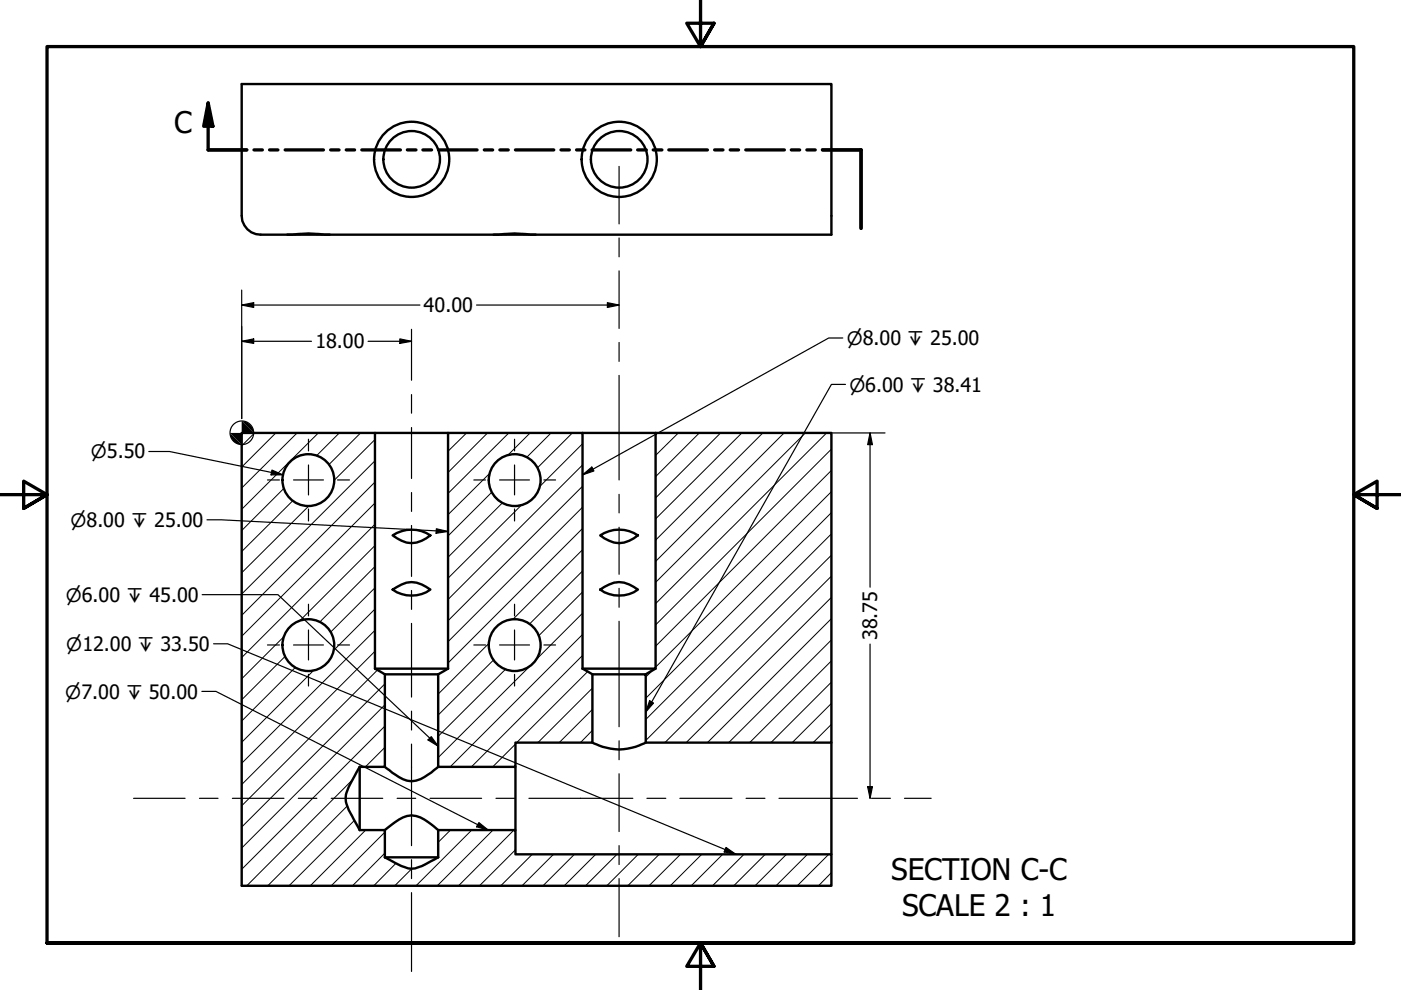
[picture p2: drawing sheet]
<svg xmlns="http://www.w3.org/2000/svg" width="297mm" height="210mm" viewBox="0 0 297 210" stroke-linecap="round" stroke-linejoin="round" font-family="sans-serif">
<!-- layer: Hatch (ANSI) -->
<g fill="none" stroke="#000" stroke-width=".21">
<path d="M54 91.8l-2.8 2.7M58.5 91.8l-7.3 7.2M63 91.8l-11.8 11.7M67.5 91.8l-16.3 16.2M71.9 91.8l-4.8 4.8M76.5 91.8l-6.7 6.7M79.5 97.7l-28.3 28.3M79.5 93.2l-8.6 8.6M98.9 91.8l-3.9 3.9M103.4 91.8l-8.4 8.4M107.9 91.8l-12.9 12.8M112.4 91.8l-4.8 4.8"/>
<path d="M116.8 91.8l-5.1 5.1M121.3 91.8l-7.4 7.4M123.5 98.6l-28.5 28.5M123.5 94.1l-9.1 9.1M139.3 91.8l-.3 .3M143.8 91.8l-4.8 4.8M148.3 91.8l-9.3 9.3M152.8 91.8l-13.8 13.8M157.3 91.8l-18.3 18.2M161.7 91.8l-22.7 22.7M166.2 91.8l-27.2 27.2M170.8 91.8l-31.8 31.7"/>
<path d="M175.3 91.8l-36.3 36.2M176.3 99.7l-37.3 37.3M176.3 95.2l-37.3 37.3M60.3 103.5l-9.1 9M62.1 106.1l-10.9 10.8M65.5 107.3l-14.3 14.1M79.5 115.7l-16 16M79.5 111.2l-28.3 28.2M79.5 106.7l-28.3 28.2M79.5 102.2l-28.3 28.3M103.9 100.3l-8.9 8.8M104.3 104.4l-9.3 9.2"/>
<path d="M106.6 106.6l-11.6 11.5M110.6 107.1l-15.6 15.5M123.5 116.6l-14.8 14.8M123.5 112l-28.5 28.6M123.5 107.5l-28.5 28.6M123.5 103.1l-28.5 28.5M176.3 104.2l-37.3 37.2M176.3 117.7l-39.4 39.3M176.3 113.2l-39.4 39.4M176.3 108.7l-39.4 39.4M60.2 135l-9 8.9M60.5 139.2l-9.3 9.2"/>
<path d="M79.5 138.1l-28.3 28.2M79.5 133.6l-28.3 28.2M79.5 129.1l-8.7 8.7M79.5 124.6l-9.4 9.4M79.5 120.1l-11.7 11.8M103.6 136.4l-10.7 10.8M104.6 139.9l-11.7 11.7M123.5 134.5l-28.1 28.1M123.5 139l-23.6 23.6M123.5 130l-10 10.1M123.5 125.5l-9.3 9.3M123.5 121.1l-11.2 11.2"/>
<path d="M176.3 131.2l-26.3 26.3M176.3 126.7l-30.8 30.8M176.3 135.7l-21.8 21.8M176.3 122.1l-35.3 35.4M62.6 141.5l-11.4 11.4M66.5 142.1l-15.3 15.3M80 142.1l-28.8 28.8M81.6 158.5l-4.1 4.1M81.6 154l-30.4 30.3M81.6 149.5l-30.4 30.3M81.6 145l-30.4 30.4M107.2 141.9l-14.3 14.2"/>
<path d="M109.3 157.8l-4.8 4.8M112.5 141.1l-19.6 19.5M124.6 142.4l-15.1 15.1M125.6 150.4l-7 7.1M125.6 145.9l-11.6 11.6M125.6 154.8l-2.5 2.7M138.3 142.2l-1.4 1.3M176.3 149.1l-8.3 8.4M176.3 144.6l-12.9 12.9M176.3 153.6l-3.9 3.9M176.3 140.1l-17.4 17.4M73.6 170.9l-16.8 16.9"/>
<path d="M74.7 165.4l-22.4 22.4M75.1 174l-13.8 13.8M77.5 176l-11.7 11.8M81.6 176.4l-11.4 11.4M95.5 176l-2.6 2.6M100 176l-11.8 11.8M104.5 176l-11.8 11.8M109 176l-11.8 11.8M109.3 162.2l-.4 .4M81.6 180.9l-6.9 6.9M83.9 183l-4.7 4.8M87.3 184.2l-3.6 3.6"/>
<path d="M109.3 180.2l-7.6 7.6M112.8 181.1l-6.6 6.7M117.3 181.1l-6.6 6.7M121.8 181.1l-6.7 6.7M126.3 181.1l-6.7 6.7M130.8 181.1l-6.7 6.7M135.3 181.1l-6.6 6.7M139.8 181.1l-6.7 6.7M144.3 181.1l-6.7 6.7M148.8 181.1l-6.7 6.7M153.2 181.1l-6.6 6.7M157.7 181.1l-6.6 6.7"/>
<path d="M162.2 181.1l-6.6 6.7M166.8 181.1l-6.7 6.7M171.2 181.1l-6.7 6.7M175.7 181.1l-6.7 6.7M176.3 185l-2.8 2.8"/>
</g>
<!-- layer: Visible (ANSI) -->
<g fill="none" stroke="#000" stroke-width=".51">
<path d="M51.2 17.8h125.1v32h-121.1a4 4 0 0 1-4-4zM60.9 49.8a40.1 40.1 0 0 1 9 0M104.6 49.8a39.6 39.6 0 0 1 9 0M79.5 91.8h15.5M123.5 91.8h15.5M83.2 113.5a7.2 7.2 0 0 1 8 0 5.5 5.5 0 0 1-7 .6zM127.3 113.5a7.2 7.2 0 0 1 8 0 5.7 5.7 0 0 1-8 0zM83.2 125a6.8 6.8 0 0 1 5.1-1.5l1.1 .4 1.8 1.1a6.9 6.9 0 0 1-8 0zM127.3 125a5.7 5.7 0 0 1 7.1-.6l.9 .6a6.9 6.9 0 0 1-8 0zM79.5 141.8v-50h-28.3v96h125.1v-6.7h-67v-5.1h-16.4v5.8M79.5 141.8l2.1 1.2M79.5 141.8h15.5"/>
<path d="M81.6 143v19.6h-5.3M81.6 143h11.3M92.9 143v19.6h16.4v-5.1h16.3v-14.5M95 141.8v-50h28.5v50M95 141.8l-2.1 1.2M123.5 141.8l2.1 1.2M123.5 141.8h15.5v-50h37.3v65.7h-39.4v-14.5h-11.3M125.6 157.5a11.7 11.7 0 0 0 11.3 0M139 141.8l-2.1 1.2M176.3 157.5v23.6M76.3 176h5.3v5.8M76.3 162.6l-.4 .6a26.6 26.6 0 0 0-2.6 5.3 6.6 6.6 0 0 0 1.4 4.6l1.6 2.9"/>
<path d="M76.3 162.6v13.4M81.6 176l1.5-1.2a6.1 6.1 0 0 1 5.1-1.8 13.5 13.5 0 0 1 4.7 3M81.6 162.6l2.2 1.6a5 5 0 0 0 6.9 0l2.2-1.6M109.3 162.6v13.4M81.6 181.8l3.5 1.8a4.5 4.5 0 0 0 4.4 0l3.4-1.8M81.6 181.8h11.3"/>
<circle cx="87.3" cy="33.8" r="6"/>
<circle cx="87.3" cy="33.8" r="8"/>
<circle cx="131.3" cy="33.8" r="6"/>
<circle cx="131.3" cy="33.8" r="8"/>
<circle cx="65.4" cy="101.8" r="5.5"/>
<circle cx="109.1" cy="101.8" r="5.5"/>
<circle cx="65.4" cy="136.8" r="5.5"/>
<circle cx="109.1" cy="136.8" r="5.5"/>
</g>
<!-- layer: Section Line (ANSI) -->
<g fill="none" stroke="#000" stroke-width=".7">
<path d="M44.1 21.8l1 5h-1.9zM44.1 21.8v10h8.2M53.8 31.8h1.8M57.1 31.8h1.8M60.5 31.8h8.1M70.1 31.8h1.8M73.4 31.8h1.8M76.7 31.8h8.2M86.4 31.8h1.8M89.7 31.8h1.8M93 31.8h8.2M102.7 31.8h1.8"/>
<path d="M106 31.8h1.8M109.3 31.8h8.1M118.9 31.8h1.8M122.2 31.8h1.8M125.5 31.8h8.2M135.2 31.8h1.8M138.5 31.8h1.8M141.8 31.8h8.2M151.5 31.8h1.8M154.8 31.8h1.8M158.1 31.8h8.2M167.8 31.8h1.7"/>
<path d="M171.1 31.8h1.7M174.4 31.8h8.2v16.6"/>
</g>
<path d="M44.1 21.8l1 5h-1.9z" fill-rule="evenodd" fill="#000"/>
<!-- layer: Border (ANSI) -->
<path d="M148.5 -.1v10l-2.9-5h5.8l-2.9 5 2.9-5M0 104.9h10l-5-2.9v5.8l5-2.9-5 2.9M297 104.9h-10l5-2.9v5.8l-5-2.9 5 2.9M10 199.9v-190h277v190h-277h277M151.4 204.9l-2.9-5 2.9 5h-5.8l2.9-5v10" fill="none" stroke="#000" stroke-width=".7"/>
<!-- layer: Centerline (ANSI) -->
<g fill="none" stroke="#000" stroke-width=".25">
<path d="M131.3 35.3v12.2M131.3 50.5v4M131.3 57.4v12.2M87.2 69.8v10.8M131.3 72.6v4M131.3 79.6v22.2M87.2 83.7v3.9M87.2 90.6v10.8M87.2 104.4v4M87.2 111.4v10.8M131.3 104.8v3.9M131.3 111.8v10"/>
<path d="M87.2 125.2v4M87.2 132.2v15.6M131.3 124.7v4M131.3 131.7v22.4M87.2 150.8v4M87.2 157.8v21.5M131.3 157.1v4M28.3 169.3h10.9M42.3 169.3h3.9M49.3 169.3h10.9M63.2 169.3h4M70.2 169.3h11"/>
<path d="M84.2 169.3h3.9M91.2 169.3h10.9M105.2 169.3h3.9M112.1 169.3h22.1M131.3 164.1v12.2M131.3 179.3v4M137.2 169.3h4M144.1 169.3h11.1M158.2 169.3h4M165.2 169.3h16.6M184.8 169.3h4M191.8 169.3h5.6"/>
<path d="M87.2 182.3v4M87.2 189.3v16.7M131.3 186.3v12.3"/>
</g>
<!-- layer: Dimension (ANSI) -->
<g fill="none" stroke="#000" stroke-width=".25">
<path d="M51.2 72.4l2.6-.5v.9zM51.2 64.7l2.6-.5v1zM51.2 72.4h14.8M51.2 61.5v27.2M51.2 64.7h37.8M78 72.4h9.2M84.8 71.9l2.4 .5-2.4 .4zM101 64.7h30.3M128.8 64.2l2.5 .5-2.5 .5zM31.6 95.7h4.3l24.1 5M57.7 99.7l2.3 1h-2.5zM81.1 91.8h6.1"/>
<path d="M87.4 91.8h43.8M131.4 91.8h56.2M184.5 91.8l.5 2.5h-1zM184.5 91.8v32.7M184.5 136.6v32.7M184 166.8h1l-.5 2.5z"/>
<circle cx="51.3" cy="91.8" r="2.51"/>
</g>
<g fill="#000">
<path d="M51.2 72.4l2.6-.5v.9z" fill-rule="evenodd"/>
<path d="M51.2 64.7l2.6-.5v1z" fill-rule="evenodd"/>
<path d="M84.8 71.9l2.4 .5-2.4 .4z" fill-rule="evenodd"/>
<path d="M128.8 64.2l2.5 .5-2.5 .5z" fill-rule="evenodd"/>
<path d="M48.8 91.8l2.4 2.5a2.39 2.39 0 0 1-2.4-2.5z" fill-rule="evenodd"/>
<path d="M51.2 89.3l2.6 2.5h-5l2.4 2.5z" fill-rule="evenodd"/>
<path d="M51.2 89.3a2.6 2.6 0 0 1 2.6 2.5z" fill-rule="evenodd"/>
<path d="M184.5 91.8l.5 2.5h-1z" fill-rule="evenodd"/>
<path d="M57.7 99.7l2.3 1h-2.5z" fill-rule="evenodd"/>
<path d="M184 166.8h1l-.5 2.5z" fill-rule="evenodd"/>
</g>
<!-- layer: Symbol (ANSI) -->
<path d="M178.7 71.7h-3l-52.2 29M179.3 81.5h-3l-39.4 69.5M43.9 110.2h3l48.1 2.5M92.5 112.1l2.5 .6-2.5 .4zM123.5 100.7l2-1.7 .4 .9zM42.9 126.1h16l34 32.1M45.3 136.5h3l107.7 44.6M42.8 146.6h3l57.7 29.4M90.7 156.9l.7-.7 1.5 2zM137.7 148.6l.9 .5-1.7 1.9zM101.5 174.4l2 1.6-2.5-.7zM153.9 179.7l2.1 1.4-2.5-.5z" fill="none" stroke="#000" stroke-width=".25"/>
<g fill="#000">
<path d="M123.5 100.7l2-1.7 .4 .9z" fill-rule="evenodd"/>
<path d="M92.5 112.1l2.5 .6-2.5 .4z" fill-rule="evenodd"/>
<path d="M90.7 156.9l.7-.7 1.5 2z" fill-rule="evenodd"/>
<path d="M137.7 148.6l.9 .5-1.7 1.9z" fill-rule="evenodd"/>
<path d="M101.5 174.4l2 1.6-2.5-.7z" fill-rule="evenodd"/>
<path d="M153.9 179.7l2.1 1.4-2.5-.5z" fill-rule="evenodd"/>
</g>
<!-- layer: Center Mark (ANSI) -->
<g fill="none" stroke="#000" stroke-width=".25">
<path d="M65.4 93.1v2.5M65.4 98.6v6.3M109.1 93.1v2.5M109.1 98.6v6.3M56.7 101.8h2.5M62.2 101.8h6.4M65.4 107.9v2.6M71.6 101.8h2.5M100.5 101.8h2.4M105.9 101.8h6.4M109.1 107.9v2.6M115.3 101.8h2.5"/>
<path d="M56.7 136.8h2.5M62.2 136.8h6.4M65.4 128.1v2.5M65.4 133.6v6.3M71.6 136.8h2.5M100.5 136.8h2.4M105.9 136.8h6.4M109.1 128.1v2.5M109.1 133.6v6.3M115.3 136.8h2.5M65.4 143v2.5M109.1 143v2.5"/>
</g>
<g font-size="6.3">
<text x="36.9" y="28.2">C</text>
<text x="189" y="186.7">SECTION C-C</text>
<text x="191.3" y="194.2">SCALE 2 : 1</text>
</g>
<g font-size="4.2">
<text x="89.8" y="66.2">40.00</text>
<text x="66.9" y="73.9">18.00</text>
<text x="186" y="135.7" transform="rotate(-90 186 135.7)">38.75</text>
</g>
<g font-size="3.9">
<text x="179.5" y="73.2">⌀8.00 ↧ 25.00</text>
<text x="180.1" y="83">⌀6.00 ↧ 38.41</text>
<text x="19.2" y="97.2">⌀5.50</text>
<text x="14.9" y="111.7">⌀8.00 ↧ 25.00</text>
<text x="14" y="127.6">⌀6.00 ↧ 45.00</text>
<text x="14" y="138">⌀12.00 ↧ 33.50</text>
<text x="13.8" y="148.1">⌀7.00 ↧ 50.00</text>
</g>
</svg>
